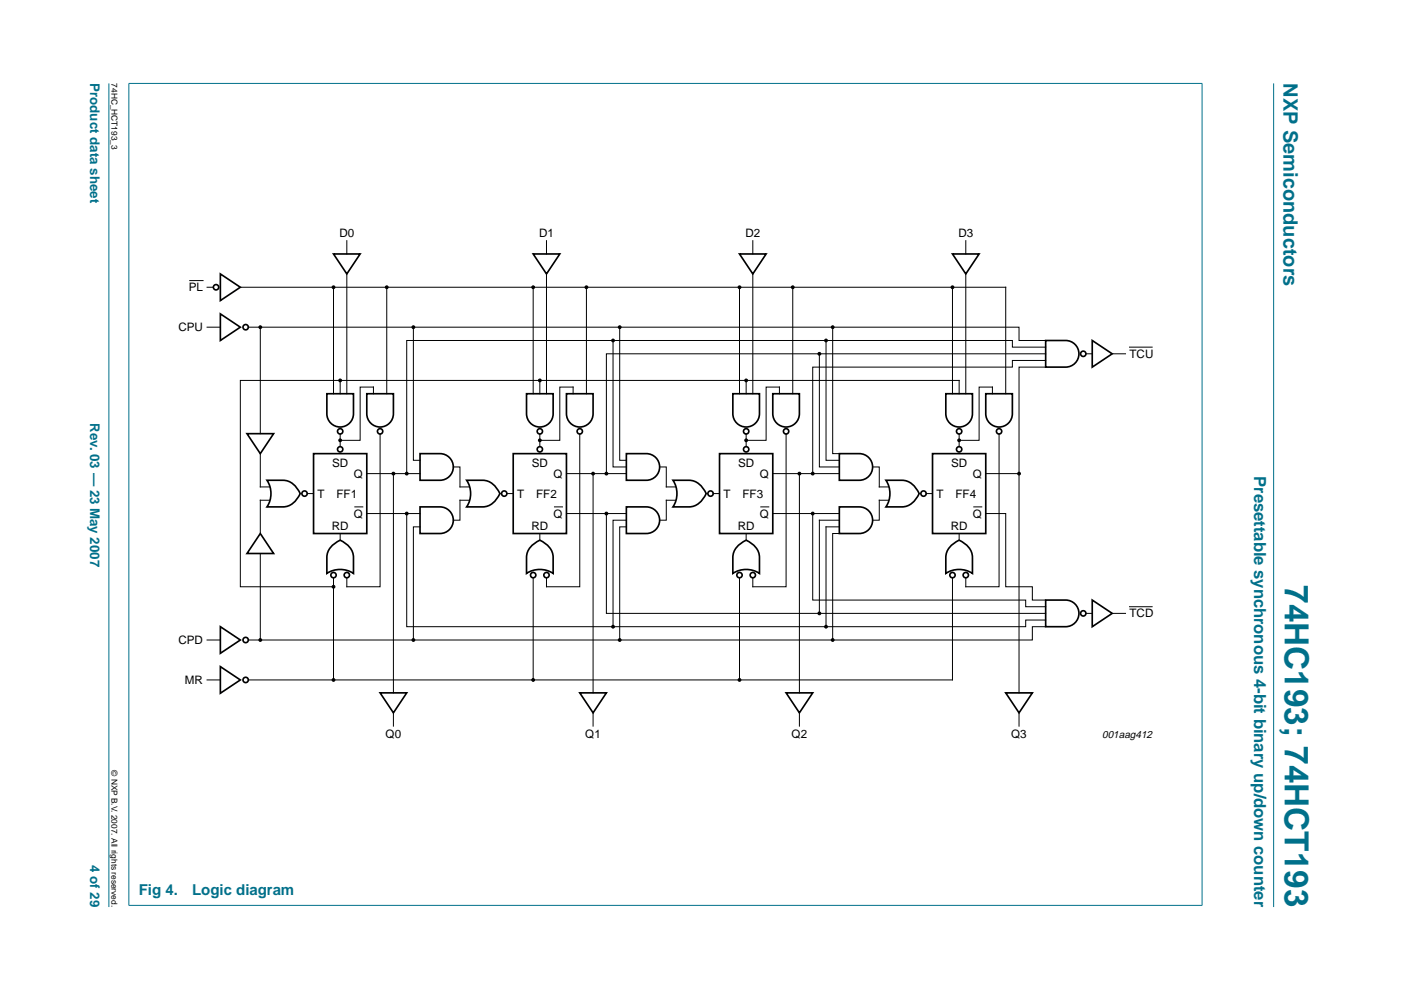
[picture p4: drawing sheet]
<svg xmlns="http://www.w3.org/2000/svg" width="297mm" height="210mm" viewBox="0 0 297 210" stroke-linecap="round" stroke-linejoin="round" font-family="sans-serif">
<g fill="#00708a" stroke="#00708a" stroke-width=".21">
<path d="M23.1 17.7v174.6z"/>
<path d="M270 17.7v174.6z"/>
<path d="M27.3 17.7v174.2z"/>
<path d="M254.9 17.7v174.2z"/>
<path d="M27.3 17.7h227.6z"/>
<path d="M27.3 192h227.6z"/>
</g>
<g fill="none" stroke="#000" stroke-width=".35">
<path d="M46.7 58.1l4.3 2.8-4.3 2.8zM70.7 53.8h5.7l-2.9 4.3zM113 53.8h5.7l-2.8 4.3zM156.8 53.8h5.6l-2.8 4.3zM201.9 53.8h5.7l-2.8 4.3zM46.7 66.5l4.3 2.9-4.3 2.8zM221.7 72.2h4.2a2.82 2.82 0 0 1 2.9 2.8 2.82 2.82 0 0 1-2.9 2.8h-4.2zM231.6 72.2l4.2 2.8-4.2 2.8zM52.4 91.9h5.6l-2.8 4.3zM66.5 96.2h11.3v16.9h-11.3zM69.3 83.5h5.6v4.2a2.82 2.82 0 0 1-2.8 2.8 2.82 2.82 0 0 1-2.8-2.8zM77.8 83.5h5.6v4.2a2.82 2.82 0 0 1-2.8 2.8 2.82 2.82 0 0 1-2.8-2.8z"/>
<path d="M89.1 96.2h4.2a2.82 2.82 0 0 1 2.8 2.8 2.82 2.82 0 0 1-2.8 2.8h-4.2zM108.8 96.2h11.3v16.9h-11.3zM111.6 83.5h5.7v4.2a2.82 2.82 0 0 1-2.8 2.8 2.82 2.82 0 0 1-2.9-2.8zM120.1 83.5h5.6v4.2a2.82 2.82 0 0 1-2.8 2.8 2.82 2.82 0 0 1-2.8-2.8zM132.8 96.2h4.2a2.82 2.82 0 0 1 2.9 2.8 2.82 2.82 0 0 1-2.9 2.8h-4.2zM152.6 96.2h11.2v16.9h-11.2zM155.4 83.5h5.6v4.2a2.82 2.82 0 0 1-2.8 2.8 2.82 2.82 0 0 1-2.8-2.8zM163.8 83.5h5.7v4.2a2.82 2.82 0 0 1-2.8 2.8 2.82 2.82 0 0 1-2.9-2.8zM178 96.2h4.2a2.82 2.82 0 0 1 2.8 2.8 2.82 2.82 0 0 1-2.8 2.8h-4.2zM197.7 96.2h11.3v16.9h-11.3zM200.5 83.5h5.7v4.2a2.82 2.82 0 0 1-2.8 2.8 2.82 2.82 0 0 1-2.9-2.8zM209 83.5h5.6v4.2a2.82 2.82 0 0 1-2.8 2.8 2.82 2.82 0 0 1-2.8-2.8z"/>
<path d="M55.2 113.1l2.8 4.3h-5.6zM56.6 101.8h3.4a4.1 4.1 0 0 1 3.7 2.9 4.4 4.4 0 0 1-3.7 2.8h-3.4a5.1 5.1 0 0 0 0-5.7zM70.3 115.8l1.8-1.3a4.4 4.4 0 0 1 2.8 3.7v3.4a5.1 5.1 0 0 0-5.6 0v-3.4a3.4 3.4 0 0 1 1-2.4zM89.1 107.5h4.2a2.82 2.82 0 0 1 2.8 2.8 2.82 2.82 0 0 1-2.8 2.8h-4.2zM98.9 101.8h3.4a4.1 4.1 0 0 1 3.7 2.9 4.4 4.4 0 0 1-3.7 2.8h-3.4a5.1 5.1 0 0 0 0-5.7zM112.6 115.8l1.9-1.3a4.4 4.4 0 0 1 2.8 3.7v3.4a5.1 5.1 0 0 0-5.7 0v-3.4a3.4 3.4 0 0 1 1-2.4zM132.8 107.5h4.2a2.82 2.82 0 0 1 2.9 2.8 2.82 2.82 0 0 1-2.9 2.8h-4.2zM142.7 101.8h3.4a4.1 4.1 0 0 1 3.6 2.9 4.4 4.4 0 0 1-3.6 2.8h-3.4a5.1 5.1 0 0 0 0-5.7zM156.4 115.8l1.8-1.3a4.4 4.4 0 0 1 2.8 3.7v3.4a5.1 5.1 0 0 0-5.6 0v-3.4a3.4 3.4 0 0 1 1-2.4zM178 107.5h4.2a2.82 2.82 0 0 1 2.8 2.8 2.82 2.82 0 0 1-2.8 2.8h-4.2zM187.8 101.8h3.4a4.1 4.1 0 0 1 3.7 2.9 4.4 4.4 0 0 1-3.7 2.8h-3.4a5.1 5.1 0 0 0 0-5.7zM201.5 115.8l1.9-1.3a4.4 4.4 0 0 1 2.8 3.7v3.4a5.1 5.1 0 0 0-5.7 0v-3.4a3.4 3.4 0 0 1 1-2.4z"/>
<path d="M46.7 132.9l4.3 2.8-4.3 2.8zM221.7 127.2h4.2a2.82 2.82 0 0 1 2.9 2.9 2.82 2.82 0 0 1-2.9 2.8h-4.2zM231.6 127.2l4.2 2.9-4.2 2.8zM46.7 141.3l4.3 2.9-4.3 2.8zM80.6 146.9h5.6l-2.8 4.2zM122.9 146.9h5.7l-2.9 4.2zM166.7 146.9h5.6l-2.8 4.2zM213.2 146.9h5.7l-2.8 4.2z"/>
<circle cx="45.8" cy="60.9" r=".56"/>
<circle cx="52.1" cy="69.4" r=".56"/>
<circle cx="229.7" cy="75" r=".56"/>
<circle cx="72.1" cy="95.3" r=".56"/>
<circle cx="72.1" cy="91.5" r=".56"/>
<circle cx="80.6" cy="91.5" r=".56"/>
<circle cx="114.5" cy="95.3" r=".56"/>
<circle cx="114.5" cy="91.5" r=".56"/>
<circle cx="122.9" cy="91.5" r=".56"/>
<circle cx="158.2" cy="95.3" r=".56"/>
<circle cx="158.2" cy="91.5" r=".56"/>
<circle cx="166.7" cy="91.5" r=".56"/>
<circle cx="203.4" cy="95.3" r=".56"/>
<circle cx="203.4" cy="91.5" r=".56"/>
<circle cx="211.8" cy="91.5" r=".56"/>
<circle cx="64.6" cy="104.7" r=".56"/>
<circle cx="106.9" cy="104.7" r=".56"/>
<circle cx="150.7" cy="104.7" r=".56"/>
<circle cx="195.8" cy="104.7" r=".56"/>
<circle cx="52.1" cy="135.7" r=".56"/>
<circle cx="70.7" cy="121.9" r=".56"/>
<circle cx="73.5" cy="121.9" r=".56"/>
<circle cx="113" cy="121.9" r=".56"/>
<circle cx="115.9" cy="121.9" r=".56"/>
<circle cx="156.8" cy="121.9" r=".56"/>
<circle cx="159.6" cy="121.9" r=".56"/>
<circle cx="201.9" cy="121.9" r=".56"/>
<circle cx="204.8" cy="121.9" r=".56"/>
<circle cx="229.7" cy="130.1" r=".56"/>
<circle cx="52.1" cy="144.2" r=".56"/>
</g>
<g fill="none" stroke="#000" stroke-width=".21">
<path d="M40.2 59.5h2.9M73.5 51v2.8M73.5 58.1v25.4M115.9 51v2.8M115.9 58.1v25.4M159.6 51v2.8M159.6 58.1v25.4M204.8 51v2.8M204.8 58.1v25.4M43.9 69.4h2.8M43.9 60.9h1.3M51 60.9h162.2v22.6"/>
<path d="M52.6 69.4h163.5v2.8h5.6M55.2 69.4v22.5M70.7 60.9v22.6M82 60.9v22.6M87.6 69.4v28.2h1.5M113 60.9v22.6M124.3 60.9v22.6M130 72.2v26.8h2.8M131.4 69.4v28.2h1.4M156.8 60.9v22.6M168.1 60.9v22.6M173.7 75v24h4.3"/>
<path d="M175.1 72.2v25.4h2.9M176.5 69.4v26.8h1.5M201.9 60.9v22.6M221.7 77.8h-5.6v22.6h-7.1M221.7 73.6h-7.1v-1.4h-128.4v28.2M221.7 75h-93.1v25.4M221.7 76.4h-7.1v1.4h-42.3v22.6M230.2 75h1.4M235.8 75h2.8M239.5 73.6h4.8M55.2 96.2v7h2M72.1 80.7v2.8"/>
<path d="M72.1 92v1.4M79.2 83.5v-1.4h-2.8v11.3h-4.3v1.3M80.6 92v32.4h-7.1v-1.9M96.1 99h1.4v4.2h2M114.5 80.7v2.8M114.5 92v1.4M121.5 83.5v-1.4h-2.8v11.3h-4.2v1.3M122.9 92v32.4h-7v-1.9M139.9 99h1.4v4.2h1.9M158.2 80.7v2.8M158.2 92v1.4M165.3 83.5v-1.4h-2.9v11.3h-4.2v1.3"/>
<path d="M166.7 92v32.4h-7.1v-1.9M185 99h1.4v4.2h2M203.4 83.5v-2.8h-152.4v43.7h19.7M203.4 92v1.4M210.4 83.5v-1.4h-2.8v11.3h-4.2v1.3M211.8 92v32.4h-7v-1.9M55.2 117.4v18.3M57.2 106.1h-2v7M65.1 104.7h1.4M72.1 113.1v1.4M75.2 107.5h1.7M77.8 100.4h11.3"/>
<path d="M77.8 108.9h11.3M83.4 100.4v46.5M86.2 108.9v24h131.3v-1.4h4.2M89.1 111.7h-1.5v24M99.5 106.1h-2v4.2h-1.4M107.5 104.7h1.3M114.5 113.1v1.4M117.6 107.5h1.7M120.1 100.4h12.7M120.1 108.9h12.7M125.7 100.4v46.5M128.6 108.9v21.2h93.1"/>
<path d="M132.8 110.3h-2.8v22.6M132.8 111.7h-1.4v24M143.2 106.1h-1.9v4.2h-1.4M151.2 104.7h1.4M158.2 113.1v1.4M161.3 107.5h1.7M163.8 100.4h14.2M163.8 108.9h14.2M169.5 100.4v46.5M172.3 108.9v18.3h45.2v1.4h4.2M178 113.1h-1.5v22.6M178 110.3h-4.3v19.8"/>
<path d="M178 111.7h-2.9v21.2M188.4 106.1h-2v4.2h-1.4M196.4 104.7h1.3M203.4 113.1v1.4M206.5 107.5h1.7M209 108.9h4.2v15.5h5.7v2.8h2.8M216.1 100.4v46.5M43.9 135.7h2.8M70.7 122.5v21.6M113 122.5v21.6M156.8 122.5v21.6M201.9 122.5v21.6"/>
<path d="M221.7 132.9h-2.8v2.8h-166.3M230.2 130.1h1.4M235.8 130.1h2.8M239.5 128.6h4.8M43.9 144.2h2.8M52.6 144.2h149.3M83.4 151.1v2.9M125.7 151.1v2.9M169.5 151.1v2.9M216.1 151.1v2.9"/>
</g>
<g fill="#000" stroke="#000" stroke-width=".25">
<circle cx="55.2" cy="69.4" r=".28"/>
<circle cx="70.7" cy="60.9" r=".28"/>
<circle cx="82" cy="60.9" r=".28"/>
<circle cx="87.6" cy="69.4" r=".28"/>
<circle cx="113" cy="60.9" r=".28"/>
<circle cx="124.3" cy="60.9" r=".28"/>
<circle cx="130" cy="72.2" r=".28"/>
<circle cx="131.4" cy="69.4" r=".28"/>
<circle cx="156.8" cy="60.9" r=".28"/>
<circle cx="168.1" cy="60.9" r=".28"/>
<circle cx="173.7" cy="75" r=".28"/>
<circle cx="175.1" cy="72.2" r=".28"/>
<circle cx="176.5" cy="69.4" r=".28"/>
<circle cx="201.9" cy="60.9" r=".28"/>
<circle cx="72.1" cy="93.4" r=".28"/>
<circle cx="72.1" cy="80.7" r=".28"/>
<circle cx="114.5" cy="93.4" r=".28"/>
<circle cx="114.5" cy="80.7" r=".28"/>
<circle cx="158.2" cy="93.4" r=".28"/>
<circle cx="158.2" cy="80.7" r=".28"/>
<circle cx="203.4" cy="93.4" r=".28"/>
<circle cx="83.4" cy="100.4" r=".28"/>
<circle cx="86.2" cy="108.9" r=".28"/>
<circle cx="86.2" cy="100.4" r=".28"/>
<circle cx="125.7" cy="100.4" r=".28"/>
<circle cx="128.6" cy="108.9" r=".28"/>
<circle cx="128.6" cy="100.4" r=".28"/>
<circle cx="169.5" cy="100.4" r=".28"/>
<circle cx="172.3" cy="108.9" r=".28"/>
<circle cx="172.3" cy="100.4" r=".28"/>
<circle cx="216.1" cy="100.4" r=".28"/>
<circle cx="55.2" cy="135.7" r=".28"/>
<circle cx="70.7" cy="124.4" r=".28"/>
<circle cx="87.6" cy="135.7" r=".28"/>
<circle cx="130" cy="132.9" r=".28"/>
<circle cx="131.4" cy="135.7" r=".28"/>
<circle cx="173.7" cy="130.1" r=".28"/>
<circle cx="175.1" cy="132.9" r=".28"/>
<circle cx="176.5" cy="135.7" r=".28"/>
<circle cx="70.7" cy="144.2" r=".28"/>
<circle cx="113" cy="144.2" r=".28"/>
<circle cx="156.8" cy="144.2" r=".28"/>
</g>
<text font-size="7.1" fill="#00708a" x="272.4" y="124.1" transform="rotate(90 272.4 124.1)">74HC193; 74HCT193</text>
<text font-size="4.2" fill="#00708a" x="272.2" y="17.7" transform="rotate(90 272.2 17.7)">NXP Semiconductors</text>
<text font-size="3.5" fill="#00708a" x="265.9" y="100.9" transform="rotate(90 265.9 100.9)">Presettable synchronous 4-bit binary up/down counter</text>
<g font-size="3.2" fill="#00708a">
<text x="29.4" y="189.8">Fig 4.</text>
<text x="40.7" y="189.8">Logic diagram</text>
</g>
<g font-size="2.8" fill="#00708a">
<text x="19.1" y="17.7" transform="rotate(90 19.1 17.7)">Product data sheet</text>
<text x="19.1" y="89.8" transform="rotate(90 19.1 89.8)">Rev. 03 — 23 May 2007</text>
<text x="19.1" y="183.4" transform="rotate(90 19.1 183.4)">4 of 29</text>
</g>
<g font-size="2.5">
<text x="72" y="50.2">D0</text>
<text x="114.3" y="50.2">D1</text>
<text x="158" y="50.2">D2</text>
<text x="203.2" y="50.2">D3</text>
<text x="40" y="61.8">PL</text>
<text x="37.8" y="70.2">CPU</text>
<text x="239.5" y="75.9">TCU</text>
<text x="70.4" y="99">SD</text>
<text x="75" y="101.3">Q</text>
<text x="112.7" y="99">SD</text>
<text x="117.3" y="101.3">Q</text>
<text x="156.5" y="99">SD</text>
<text x="161.1" y="101.3">Q</text>
<text x="201.6" y="99">SD</text>
<text x="206.2" y="101.3">Q</text>
<text x="67.3" y="105.5">T</text>
<text x="71.3" y="105.5">FF1</text>
<text x="109.7" y="105.5">T</text>
<text x="113.7" y="105.5">FF2</text>
<text x="153.4" y="105.5">T</text>
<text x="157.4" y="105.5">FF3</text>
<text x="198.6" y="105.5">T</text>
<text x="202.6" y="105.5">FF4</text>
<text x="70.3" y="112.3">RD</text>
<text x="75" y="109.7">Q</text>
<text x="112.7" y="112.3">RD</text>
<text x="117.3" y="109.7">Q</text>
<text x="156.4" y="112.3">RD</text>
<text x="161.1" y="109.7">Q</text>
<text x="201.6" y="112.3">RD</text>
<text x="206.2" y="109.7">Q</text>
<text x="239.5" y="130.9">TCD</text>
<text x="37.8" y="136.5">CPD</text>
<text x="39.2" y="145">MR</text>
<text x="81.8" y="156.5">Q0</text>
<text x="124.1" y="156.5">Q1</text>
<text x="167.8" y="156.5">Q2</text>
<text x="214.4" y="156.5">Q3</text>
</g>
<text font-size="2.2" x="233.7" y="156.6">001aag412</text>
<g font-size="1.8">
<text x="23.7" y="17.7" transform="rotate(90 23.7 17.7)">74HC_HCT193_3</text>
<text x="23.7" y="163.3" transform="rotate(90 23.7 163.3)">© NXP B.V. 2007. All rights reserved.</text>
</g>
</svg>
